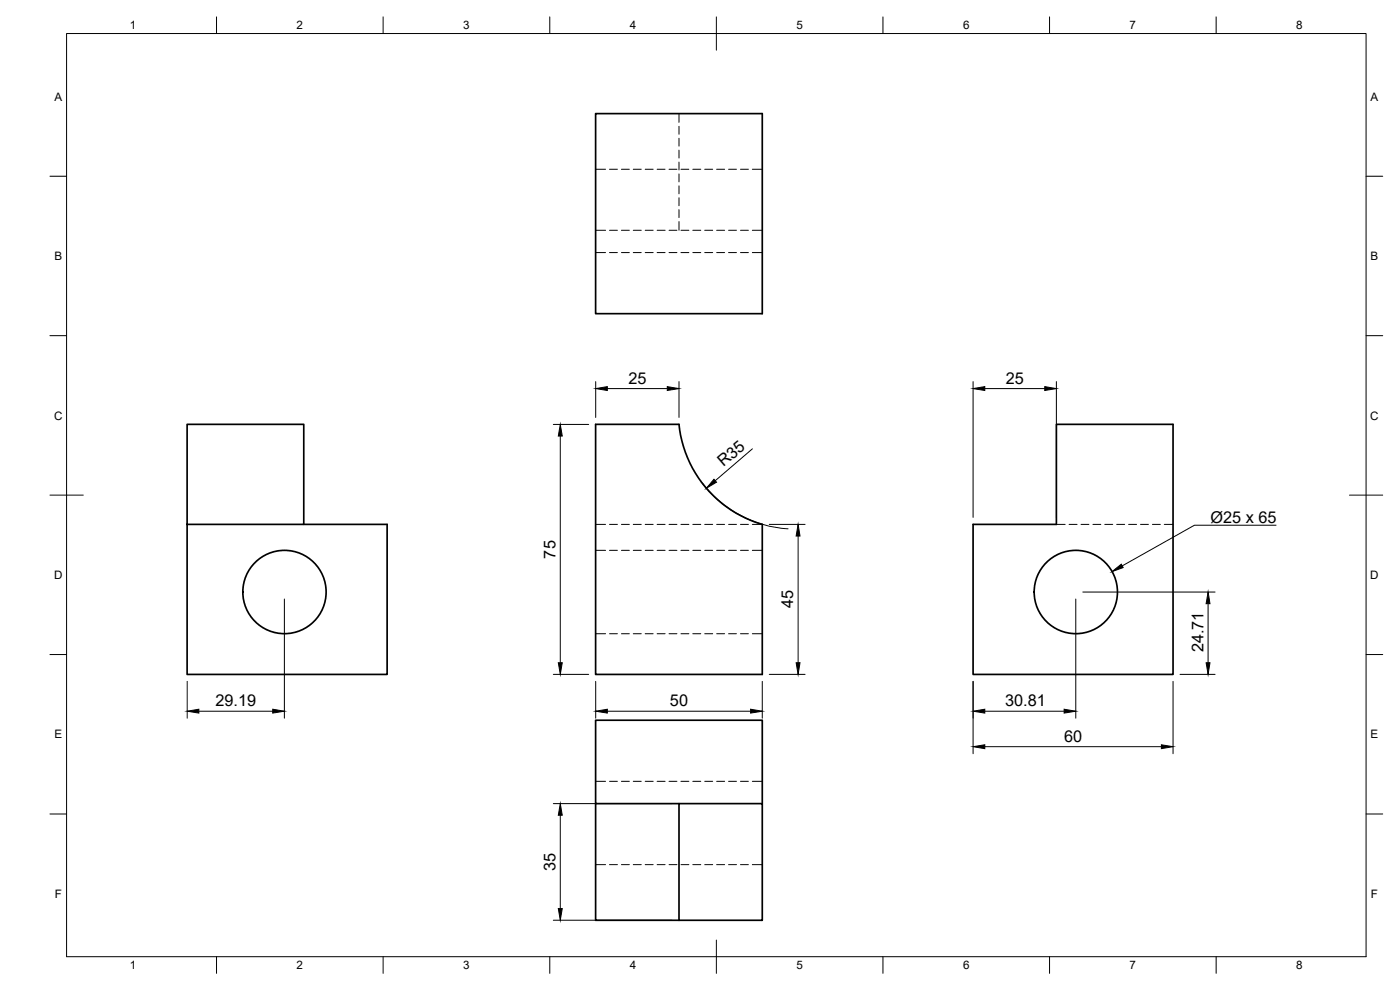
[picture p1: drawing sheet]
<svg xmlns="http://www.w3.org/2000/svg" width="420mm" height="297mm" viewBox="0 0 420 297" stroke-linecap="round" stroke-linejoin="round" font-family="sans-serif">
<!-- layer: Visible -->
<g fill="none" stroke="#000" stroke-width=".51">
<path d="M178.8 34.1h50v60h-50zM56.2 127.3h35v30h-35zM178.8 127.3h25a35 35 0 0 0 25 30v45.1h-50zM317 127.3h35v75.1h-60v-45.1h25zM56.2 157.3v45.1h60v-45.1h-25M178.8 241.1v35h25M203.8 241.1h25v35h-25zM203.8 241.1h-25v-25h50v25"/>
<circle cx="85.4" cy="177.6" r="12.5"/>
<circle cx="322.9" cy="177.6" r="12.5"/>
</g>
<!-- layer: Hidden -->
<g fill="none" stroke="#000" stroke-width=".3">
<path d="M203.8 34.1v2.6M203.8 37.9v2.4M178.8 50.8h2.9M182.9 50.8h2.4M186.5 50.8h2.4M190.1 50.8h2.3M193.6 50.8h2.4M197.2 50.8h2.4M200.8 50.8h2.4M203.8 41.5v2.3M203.8 45v2.4M203.8 48.6v2.4"/>
<path d="M203.8 52.2v2.4M203.8 55.8v2.4M203.8 59.3v2.4M204.4 50.8h2.3M207.9 50.8h2.4M211.5 50.8h2.4M215.1 50.8h2.4M218.7 50.8h2.3M222.2 50.8h2.4M225.8 50.8h3M178.8 69.1h2.9M178.8 75.8h2.9"/>
<path d="M182.9 69.1h2.4M182.9 75.8h2.4M186.5 69.1h2.4M186.5 75.8h2.4M190.1 69.1h2.3M190.1 75.8h2.3M193.6 69.1h2.4M193.6 75.8h2.4M197.2 69.1h2.4M197.2 75.8h2.4M200.8 69.1h2.4M200.8 75.8h2.4"/>
<path d="M203.8 62.9v2.4M203.8 66.5v2.6M204.4 69.1h2.3M204.4 75.8h2.3M207.9 69.1h2.4M207.9 75.8h2.4M211.5 69.1h2.4M211.5 75.8h2.4M215.1 69.1h2.4M215.1 75.8h2.4M218.7 69.1h2.3M218.7 75.8h2.3"/>
<path d="M222.2 69.1h2.4M222.2 75.8h2.4M225.8 69.1h3M225.8 75.8h3M178.8 157.3h2.9M182.9 157.3h2.4M186.5 157.3h2.4M190.1 157.3h2.3M193.6 157.3h2.4M197.2 157.3h2.4M200.8 157.3h2.4M204.4 157.3h2.3"/>
<path d="M207.9 157.3h2.4M211.5 157.3h2.4M215.1 157.3h2.4M218.7 157.3h2.3M222.2 157.3h2.4M225.8 157.3h3M317 157.3h2.7M320.8 157.3h2.4M324.4 157.3h2.4M328 157.3h2.4M331.6 157.3h2.3M335.1 157.3h2.4"/>
<path d="M338.7 157.3h2.4M342.3 157.3h2.4M345.9 157.3h2.3M349.4 157.3h2.6M178.8 165.1h2.9M182.9 165.1h2.4M186.5 165.1h2.4M190.1 165.1h2.3M193.6 165.1h2.4M197.2 165.1h2.4M200.8 165.1h2.4M204.4 165.1h2.3"/>
<path d="M207.9 165.1h2.4M211.5 165.1h2.4M215.1 165.1h2.4M218.7 165.1h2.3M222.2 165.1h2.4M225.8 165.1h3M178.8 190.1h2.9M182.9 190.1h2.4M186.5 190.1h2.4M190.1 190.1h2.3M193.6 190.1h2.4M197.2 190.1h2.4"/>
<path d="M200.8 190.1h2.4M204.4 190.1h2.3M207.9 190.1h2.4M211.5 190.1h2.4M215.1 190.1h2.4M218.7 190.1h2.3M222.2 190.1h2.4M225.8 190.1h3M178.8 234.4h2.9M182.9 234.4h2.4M186.5 234.4h2.4M190.1 234.4h2.3"/>
<path d="M193.6 234.4h2.4M197.2 234.4h2.4M200.8 234.4h2.4M204.4 234.4h2.3M207.9 234.4h2.4M211.5 234.4h2.4M215.1 234.4h2.4M218.7 234.4h2.3M222.2 234.4h2.4M225.8 234.4h3M178.8 259.4h2.9M182.9 259.4h2.4"/>
<path d="M186.5 259.4h2.4M190.1 259.4h2.3M193.6 259.4h2.4M197.2 259.4h2.4M200.8 259.4h2.4M204.4 259.4h2.3M207.9 259.4h2.4M211.5 259.4h2.4M215.1 259.4h2.4M218.7 259.4h2.3M222.2 259.4h2.4M225.8 259.4h3"/>
</g>
<!-- layer: BORDER -->
<g fill="none" stroke="#000" stroke-width=".3">
<path d="M20 10.1h390v276.9h-390zM65 5.1v5M115 5.1v5M165 5.1v5M215 5.1v10M265 5.1v5M315 5.1v5M365 5.1v5M15 52.9h5M410 52.9h5M15 100.7h5M410 100.7h5"/>
<path d="M15 148.6h10M405 148.6h10M15 196.4h5M410 196.4h5M15 244.2h5M410 244.2h5M65 287v5M115 287v5M165 287v5M215 282.1v9.9M265 287v5M315 287v5"/>
<path d="M365 287v5"/>
</g>
<!-- layer: FD_Dimensions -->
<g fill="none" stroke="#000" stroke-width=".3">
<path d="M178.8 114.5v10.8M182.3 116.6h18M203.8 114.5v10.8M292 114.5v40.7M295.6 116.6h17.9M317 114.5v40.7M166.1 127.3h10.6M168.1 130.8v68M225.8 134.7l-11.1 9.5M210.7 144.9a35 35 0 0 0 25.8 13.8M230.9 157.3h10.7M85.3 179.7v35.8"/>
<path d="M239.5 160.8v38M322.9 179.7v35.8M325 177.6h39.7M362.6 181.1v17.7M56.2 204.4v11.1M59.7 213.4h22.2M166.1 202.3h10.6M178.8 204.4v11.1M182.3 213.4h43M228.8 204.4v11.1M230.9 202.3h10.7M292 204.4v21.8"/>
<path d="M295.6 213.4h23.8M352 204.4v21.8M354.1 202.3h10.6M295.6 224h53M166.1 241.1h35.6M168.1 244.6v28M166.1 276.1h35.6"/>
</g>
<g fill="#000" stroke="#000" stroke-width=".3">
<path d="M178.8 116.6l3.5-.6v1.2zM200.3 116l3.5 .6-3.5 .6zM292 116.6l3.6-.6v1.2zM313.5 116l3.5 .6-3.5 .6zM168.1 127.3l.6 3.5h-1.1zM214.3 143.8l.7 .9-3 1.8zM239.5 157.3l.6 3.5h-1.2zM167.6 198.8h1.1l-.6 3.5zM238.9 198.8h1.2l-.6 3.5zM362 198.8h1.1l-.5 3.5zM362.6 177.6l.5 3.5h-1.1zM56.2 213.4l3.5-.6v1.2z"/>
<path d="M81.9 212.8l3.4 .6-3.4 .6zM178.8 213.4l3.5-.6v1.2zM225.3 212.8l3.5 .6-3.5 .6zM292 213.4l3.6-.6v1.2zM319.4 212.8l3.5 .6-3.5 .6zM292 224l3.6-.5v1.1zM348.6 223.5l3.4 .5-3.4 .6zM168.1 241.1l.6 3.5h-1.1zM167.6 272.6h1.1l-.6 3.5z"/>
</g>
<!-- layer: Hole Notes -->
<path d="M333.8 171.5l2.7-2.2 .6 1z" fill="#000" stroke="#000" stroke-width=".3"/>
<path d="M383 157.6h-24.5l-21.7 12.2" fill="none" stroke="#000" stroke-width=".3"/>
<g font-size="4.9">
<text x="188.6" y="115.1">25</text>
<text x="301.9" y="115.1">25</text>
<text x="217.1" y="140.2" transform="rotate(-41 217.1 140.2)">R35</text>
<text x="363.3" y="156.9">Ø25 x 65</text>
<text x="166.7" y="167.6" transform="rotate(-90 166.7 167.6)">75</text>
<text x="238.1" y="182.5" transform="rotate(-90 238.1 182.5)">45</text>
<text x="361.2" y="195.7" transform="rotate(-90 361.2 195.7)">24.71</text>
<text x="64.7" y="211.9">29.19</text>
<text x="201.1" y="211.9">50</text>
<text x="301.7" y="211.9">30.81</text>
<text x="319.3" y="222.6">60</text>
<text x="166.7" y="261.3" transform="rotate(-90 166.7 261.3)">35</text>
</g>
<g font-size="3.5">
<text x="39" y="8.8">1</text>
<text x="89" y="8.8">2</text>
<text x="139" y="8.8">3</text>
<text x="189" y="8.8">4</text>
<text x="239" y="8.8">5</text>
<text x="289" y="8.8">6</text>
<text x="339" y="8.8">7</text>
<text x="389" y="8.8">8</text>
<text x="16.3" y="30.2">A</text>
<text x="411.3" y="30.2">A</text>
<text x="16.3" y="78">B</text>
<text x="411.3" y="78">B</text>
<text x="16.2" y="125.9">C</text>
<text x="411.2" y="125.9">C</text>
<text x="16.2" y="173.7">D</text>
<text x="411.2" y="173.7">D</text>
<text x="16.3" y="221.6">E</text>
<text x="411.3" y="221.6">E</text>
<text x="16.4" y="269.4">F</text>
<text x="411.4" y="269.4">F</text>
<text x="39" y="290.8">1</text>
<text x="89" y="290.8">2</text>
<text x="139" y="290.8">3</text>
<text x="189" y="290.8">4</text>
<text x="239" y="290.8">5</text>
<text x="289" y="290.8">6</text>
<text x="339" y="290.8">7</text>
<text x="389" y="290.8">8</text>
</g>
</svg>
